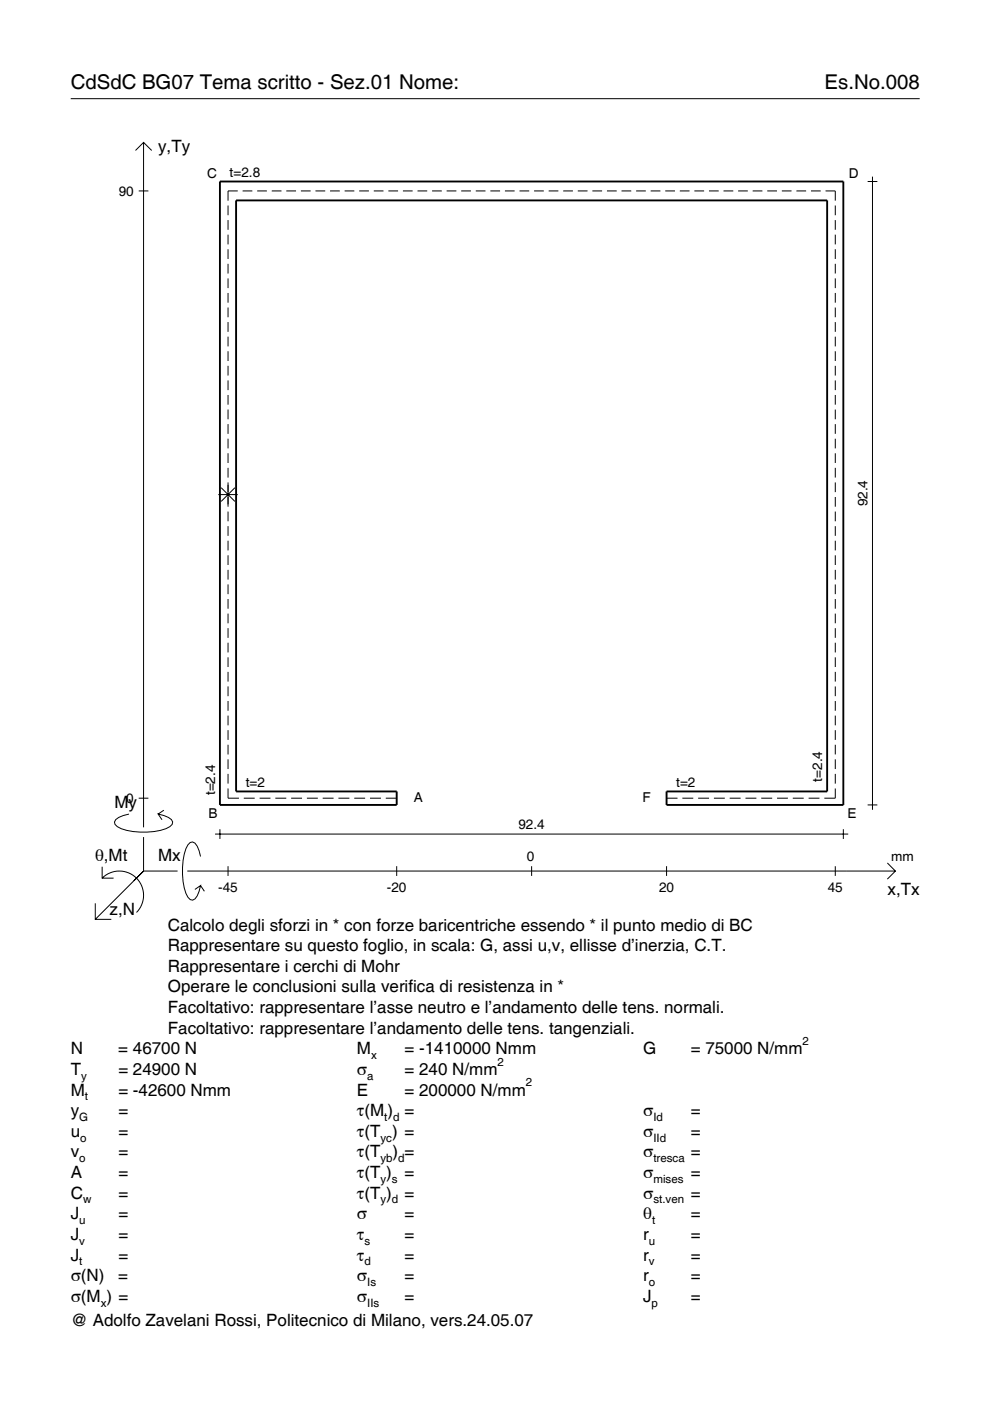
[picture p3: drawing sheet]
<svg xmlns="http://www.w3.org/2000/svg" width="210mm" height="297mm" viewBox="0 0 210 297" stroke-linecap="round" stroke-linejoin="round" font-family="sans-serif">
<g fill="none" stroke="#000" stroke-width=".21">
<path d="M15 20.9h180M28.7 31.9l1.7-1.7 1.8 1.7M30.4 30.2v145.2M184 38.5h2M185 37.5v134.2M29.4 40.5h2.1M48.3 43.6v2M48.3 46.7v2M48.3 49.8v2M48.3 52.8v2.1M48.3 55.9v2.1M48.3 59v2.1"/>
<path d="M50.4 40.5h-2.1v2M51.4 40.5h2.1M54.5 40.5h2.1M57.6 40.5h2.1M60.7 40.5h2.1M63.8 40.5h2.1M66.9 40.5h2M70 40.5h2M73.1 40.5h2M76.2 40.5h2M79.2 40.5h2.1M82.3 40.5h2.1"/>
<path d="M85.4 40.5h2.1M88.5 40.5h2.1M91.6 40.5h2.1M94.7 40.5h2.1M97.8 40.5h2M100.9 40.5h2M104 40.5h2M107.1 40.5h2M110.1 40.5h2.1M113.2 40.5h2.1M116.3 40.5h2.1M119.4 40.5h2.1"/>
<path d="M122.5 40.5h2.1M125.6 40.5h2.1M128.7 40.5h2M131.8 40.5h2M134.9 40.5h2M138 40.5h2M141 40.5h2.1M144.1 40.5h2.1M147.2 40.5h2.1M150.3 40.5h2.1M153.4 40.5h2.1M156.5 40.5h2.1"/>
<path d="M159.6 40.5h2M162.7 40.5h2M165.8 40.5h2M168.9 40.5h2M171.9 40.5h2.1M175 40.5h2.1v2M177.1 43.6v2M177.1 46.7v2M177.1 49.8v2M177.1 52.8v2.1M177.1 55.9v2.1M177.1 59v2.1"/>
<path d="M48.3 62.1v2.1M48.3 65.2v2.1M48.3 68.3v2.1M48.3 71.4v2M48.3 74.5v2M48.3 77.6v2M177.1 62.1v2.1M177.1 65.2v2.1M177.1 68.3v2.1M177.1 71.4v2M177.1 74.5v2M177.1 77.6v2"/>
<path d="M48.3 80.7v2M48.3 83.7v2.1M48.3 86.8v2.1M48.3 89.9v2.1M48.3 93v2.1M48.3 96.1v2.1M48.3 99.2v2.1M177.1 80.7v2M177.1 83.7v2.1M177.1 86.8v2.1M177.1 89.9v2.1M177.1 93v2.1"/>
<path d="M177.1 96.1v2.1M177.1 99.2v2.1M46.3 104.9h4.1M46.9 103.4l2.9 2.9M48.3 102.3v5.1M48.3 108.5v2M48.3 111.6v2M48.3 114.6v2.1M48.3 117.7v2.1M49.8 103.4l-2.9 2.9M177.1 102.3v2M177.1 105.4v2"/>
<path d="M177.1 108.5v2M177.1 111.6v2M177.1 114.6v2.1M177.1 117.7v2.1M48.3 120.8v2.1M48.3 123.9v2.1M48.3 127v2.1M48.3 130.1v2.1M48.3 133.2v2M48.3 136.3v2M48.3 139.4v2M177.1 120.8v2.1"/>
<path d="M177.1 123.9v2.1M177.1 127v2.1M177.1 130.1v2.1M177.1 133.2v2M177.1 136.3v2M177.1 139.4v2M48.3 142.5v2M48.3 145.5v2.1M48.3 148.6v2.1M48.3 151.7v2.1M48.3 154.8v2.1M48.3 157.9v2.1"/>
<path d="M177.1 142.5v2M177.1 145.5v2.1M177.1 148.6v2.1M177.1 151.7v2.1M177.1 154.8v2.1M177.1 157.9v2.1M27.3 172.6a3.6 3.6 0 0 0-3 1.7l.1 .5a5.7 5.7 0 0 0 3.8 1.5 13.3 13.3 0 0 0 7.8-1l.5-.5 .1-.5a3.6 3.6 0 0 0-3.1-1.7l.8 1.2M29.4 169.2h2.1M30.4 177.5v7.2M34.7 171.8l-1.2 .8M45.6 176.8h134.2M46.6 175.8v2.1"/>
<path d="M48.3 167.2v2h2.4M48.3 161v2.1M48.3 164.1v2M51.7 169.2h2.3M55 169.2h2.3M58.4 169.2h2.3M61.7 169.2h2.3M65.1 169.2h2.3M68.4 169.2h2.3M71.8 169.2h2.3M75.1 169.2h2.3M78.4 169.2h2.4"/>
<path d="M81.8 169.2h2.3M141.3 169.2h2.3M144.7 169.2h2.3M148 169.2h2.3M151.4 169.2h2.3M154.7 169.2h2.3M158.1 169.2h2.3M161.4 169.2h2.3M164.7 169.2h2.4M168.1 169.2h2.3M171.4 169.2h2.3M177.1 167.2v2h-2.3"/>
<path d="M177.1 161v2.1M177.1 164.1v2M178.8 175.8v2.1M184 170.7h2M20.2 191.5v3.4h3.4M21.7 186.2a5.1 5.1 0 0 1 7.2 0 5.1 5.1 0 0 1 0 7.3M21.7 183.8v2.4h2.4M30.4 184.7l-10.2 10.2M30.4 184.7l-2 2M30.4 184.7h7.2M39.7 184.7h150.1M42.5 181.6a3.6 3.6 0 0 0-1.7-3.1l-.5 .1a5.7 5.7 0 0 0-1.5 3.8 13.3 13.3 0 0 0 1 7.8l.5 .5 .5 .2a3.6 3.6 0 0 0 1.7-3.1l-1.2 .8"/>
<path d="M42.5 187.8l.8 1.2M48.3 183.7v2M84.1 183.7v2M112.7 183.7v2M141.3 183.7v2M177.1 183.7v2M188.1 183l1.7 1.7-1.7 1.7"/>
</g>
<path d="M46.6 38.5h132.2v132.2h-37.5v-2.9h34.1v-125.3h-125.3v125.3h34v2.9h-37.5z" fill="none" stroke="#000" stroke-width=".4"/>
<g font-size="4.3">
<text x="15" y="18.9">CdSdC BG07 Tema scritto - Sez.01 Nome:</text>
<text x="174.8" y="18.9">Es.No.008</text>
</g>
<g font-size="3.6">
<text x="33.5" y="32.3">y,Ty</text>
<text x="24.3" y="171.3">My</text>
<text x="20.1" y="182.6">θ,Mt</text>
<text x="33.5" y="182.6">Mx</text>
<text x="188.2" y="189.8">x,Tx</text>
<text x="23.2" y="193.9">z,N</text>
<text x="35.6" y="197.3">Calcolo degli sforzi in * con forze baricentriche essendo * il punto medio di BC</text>
<text x="35.6" y="201.7">Rappresentare su questo foglio, in scala: G, assi u,v, ellisse d’inerzia, C.T.</text>
<text x="35.6" y="206">Rappresentare i cerchi di Mohr</text>
<text x="35.6" y="210.4">Operare le conclusioni sulla verifica di resistenza in *</text>
<text x="35.6" y="214.8">Facoltativo: rappresentare l’asse neutro e l’andamento delle tens. normali.</text>
<text x="35.6" y="219.2">Facoltativo: rappresentare l’andamento delle tens. tangenziali.</text>
<text x="15" y="223.5">N</text>
<text x="15" y="227.9">T</text>
<text x="25.1" y="223.5">= 46700 N</text>
<text x="25.1" y="227.9">= 24900 N</text>
<text x="75.7" y="227.9">σ</text>
<text x="75.7" y="223.5">M</text>
<text x="85.8" y="223.5">= -1410000 Nmm</text>
<text x="85.8" y="227.9">= 240 N/mm</text>
<text x="136.4" y="223.5">G</text>
<text x="146.5" y="223.5">= 75000 N/mm</text>
<text x="15" y="232.3">M</text>
<text x="25.1" y="232.3">= -42600 Nmm</text>
<text x="75.7" y="232.3">E</text>
<text x="85.8" y="232.3">= 200000 N/mm</text>
<text x="15" y="236.7">y</text>
<text x="25.1" y="236.7">=</text>
<text x="75.7" y="236.7">τ(M ) =</text>
<text x="136.4" y="236.7">σ</text>
<text x="146.5" y="236.7">=</text>
<text x="15" y="241">u</text>
<text x="15" y="245.4">v</text>
<text x="25.1" y="241">=</text>
<text x="25.1" y="245.4">=</text>
<text x="75.7" y="241">τ(T ) =</text>
<text x="75.7" y="245.4">τ(T</text>
<text x="83.3" y="245.4">) =</text>
<text x="136.4" y="241">σ</text>
<text x="136.4" y="245.4">σ</text>
<text x="146.5" y="241">=</text>
<text x="146.5" y="245.4">=</text>
<text x="15" y="249.8">A</text>
<text x="25.1" y="249.8">=</text>
<text x="75.7" y="249.8">τ(T )</text>
<text x="85.8" y="249.8">=</text>
<text x="136.4" y="249.8">σ</text>
<text x="146.5" y="249.8">=</text>
<text x="15" y="254.2">C</text>
<text x="25.1" y="254.2">=</text>
<text x="75.7" y="254.2">τ(T )</text>
<text x="85.8" y="254.2">=</text>
<text x="136.4" y="254.2">σ</text>
<text x="146.5" y="254.2">=</text>
<text x="15" y="258.5">J</text>
<text x="15" y="262.9">J</text>
<text x="25.1" y="258.5">=</text>
<text x="25.1" y="262.9">=</text>
<text x="75.7" y="258.5">σ</text>
<text x="75.7" y="262.9">τ</text>
<text x="85.8" y="258.5">=</text>
<text x="85.8" y="262.9">=</text>
<text x="136.4" y="258.5">θ</text>
<text x="136.4" y="262.9">r</text>
<text x="146.5" y="258.5">=</text>
<text x="146.5" y="262.9">=</text>
<text x="15" y="267.3">J</text>
<text x="25.1" y="267.3">=</text>
<text x="75.7" y="267.3">τ</text>
<text x="85.8" y="267.3">=</text>
<text x="136.4" y="267.3">r</text>
<text x="146.5" y="267.3">=</text>
<text x="15" y="271.7">σ(N)</text>
<text x="25.1" y="271.7">=</text>
<text x="75.7" y="271.7">σ</text>
<text x="85.8" y="271.7">=</text>
<text x="136.4" y="271.7">r</text>
<text x="146.5" y="271.7">=</text>
<text x="15" y="281.2">@ Adolfo Zavelani Rossi, Politecnico di Milano, vers.24.05.07</text>
<text x="15" y="276">σ(M ) =</text>
<text x="75.7" y="276">σ</text>
<text x="85.8" y="276">=</text>
<text x="136.4" y="276">J</text>
<text x="146.5" y="276">=</text>
</g>
<g font-size="2.9">
<text x="25.2" y="41.5">90</text>
<text x="43.9" y="37.7">C</text>
<text x="48.7" y="37.5">t=2.8</text>
<text x="180" y="37.7">D</text>
<text x="184" y="107.4" transform="rotate(-90 184 107.4)">92.4</text>
<text x="52.1" y="166.8">t=2</text>
<text x="143.4" y="166.8">t=2</text>
<text x="174.3" y="165.7" transform="rotate(-90 174.3 165.7)">t=2.4</text>
<text x="26.8" y="170.2">0</text>
<text x="44.2" y="173.5">B</text>
<text x="45.6" y="168.6" transform="rotate(-90 45.6 168.6)">t=2.4</text>
<text x="87.7" y="170.1">A</text>
<text x="136.2" y="170.1">F</text>
<text x="179.7" y="173.5">E</text>
<text x="109.9" y="175.8">92.4</text>
<text x="111.7" y="182.6">0</text>
<text x="189" y="182.6">mm</text>
<text x="46.3" y="189.1">-45</text>
<text x="82" y="189.1">-20</text>
<text x="139.7" y="189.1">20</text>
<text x="175.5" y="189.1">45</text>
</g>
<g font-size="2.4">
<text x="170.2" y="221.5">2</text>
<text x="78.7" y="224.5">x</text>
<text x="105.5" y="225.9">2</text>
<text x="17.2" y="228.9">y</text>
<text x="18" y="233.3">t</text>
<text x="77.9" y="228.9">a</text>
<text x="111.5" y="230.3">2</text>
<text x="16.8" y="237.7">G</text>
<text x="81.5" y="237.7">t d</text>
<text x="138.5" y="237.7">Id</text>
<text x="17" y="242">o</text>
<text x="80.7" y="242">yc</text>
<text x="138.5" y="242">IId</text>
<text x="16.8" y="246.4">o</text>
<text x="80.7" y="246.4">yb d</text>
<text x="80.7" y="250.8">y s</text>
<text x="138.5" y="246.4">tresca</text>
<text x="138.5" y="250.8">mises</text>
<text x="17.6" y="255.2">w</text>
<text x="80.7" y="255.2">y d</text>
<text x="138.5" y="255.2">st.ven</text>
<text x="16.8" y="259.5">u</text>
<text x="16.8" y="263.9">v</text>
<text x="77.3" y="263.9">s</text>
<text x="137.6" y="263.9">u</text>
<text x="138.2" y="259.5">t</text>
<text x="16.8" y="268.3">t</text>
<text x="77.3" y="268.3">d</text>
<text x="137.6" y="268.3">v</text>
<text x="77.9" y="272.7">Is</text>
<text x="137.6" y="272.7">o</text>
<text x="21.4" y="277">x</text>
<text x="77.9" y="277">IIs</text>
<text x="138.2" y="277">p</text>
</g>
</svg>
